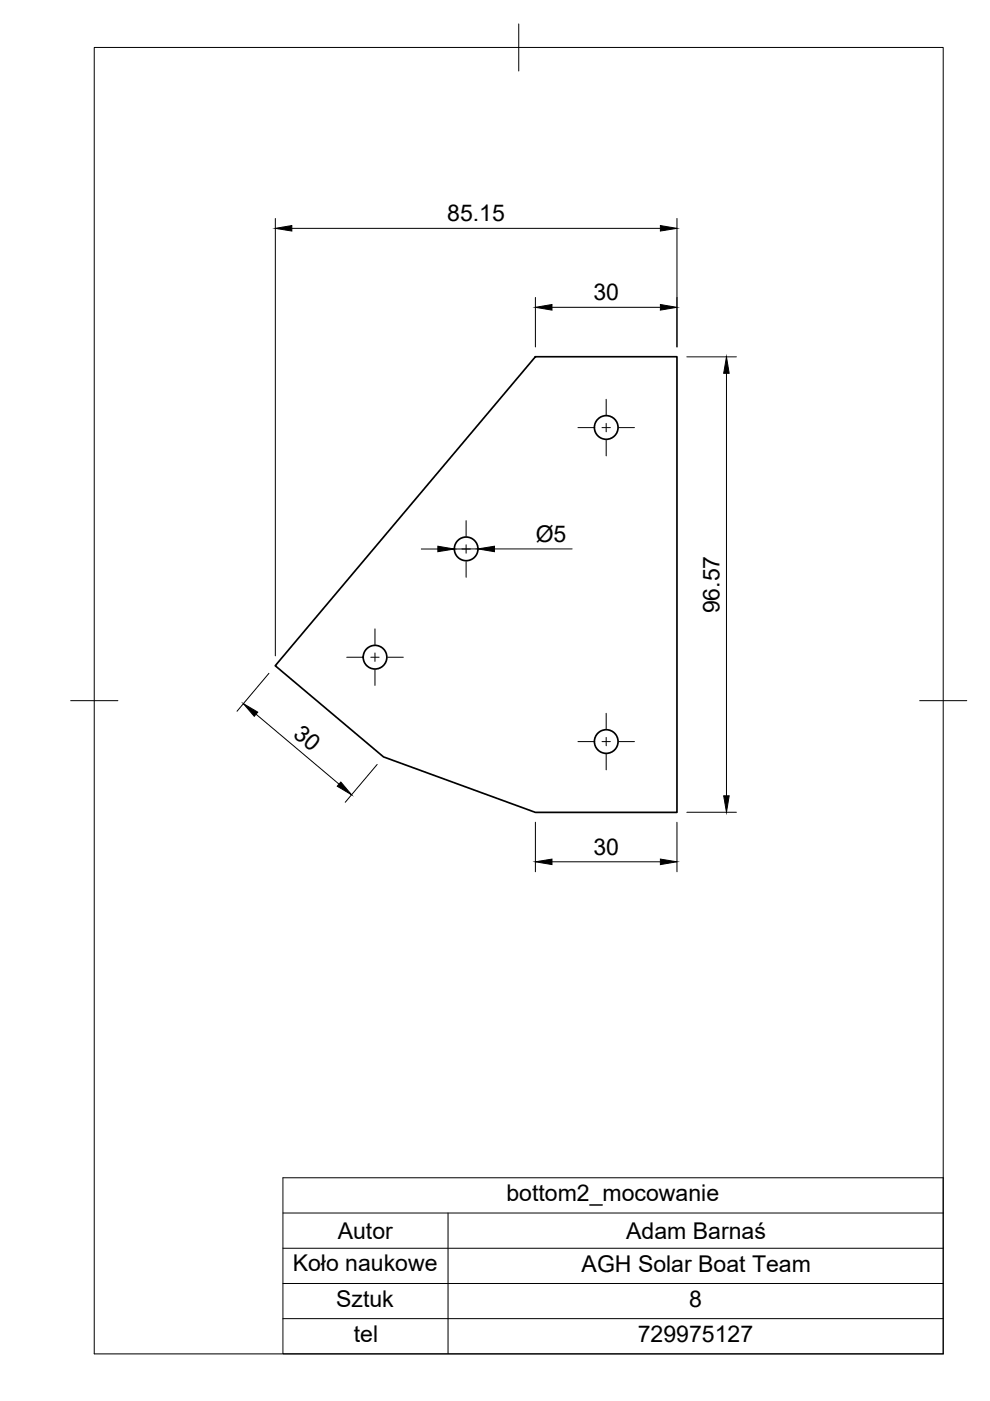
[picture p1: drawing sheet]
<svg xmlns="http://www.w3.org/2000/svg" width="210mm" height="297mm" viewBox="0 0 210 297" stroke-linecap="round" stroke-linejoin="round" font-family="sans-serif">
<!-- layer: Visible -->
<g fill="none" stroke="#000" stroke-width=".36">
<path d="M113.5 75.6h30v96.6h-30l-32.2-11.7-22.9-19.4z"/>
<circle cx="128.5" cy="90.6" r="2.51"/>
<circle cx="98.8" cy="116.4" r="2.51"/>
<circle cx="79.5" cy="139.3" r="2.51"/>
<circle cx="128.5" cy="157.2" r="2.51"/>
</g>
<!-- layer: BORDER -->
<path d="M20 10.1h180v276.9h-180zM110 5.1v10M15 148.6h10M195 148.6h10" fill="none" stroke="#000" stroke-width=".21"/>
<!-- layer: Smart Centers -->
<g fill="none" stroke="#000" stroke-width=".21">
<path d="M122.5 90.7h3.3M127.6 90.7h1.8M128.5 84.7v3.3M128.5 89.8v1.8M128.5 93.3v3.4M131.2 90.7h3.3M92.8 116.4h3.4M97.9 116.4h1.8M98.8 110.4v3.3M98.8 115.5v1.8M98.8 119.1v3.3M101.5 116.4h3.3"/>
<path d="M73.5 139.3h3.3M78.6 139.3h1.8M79.5 133.3v3.4M79.5 138.4v1.8M82.2 139.3h3.3M79.5 142v3.3M122.5 157.2h3.3M127.6 157.2h1.8M128.5 151.2v3.3M128.5 156.3v1.8M128.5 159.9v3.3M131.2 157.2h3.3"/>
</g>
<!-- layer: FD_Dimensions -->
<g fill="none" stroke="#000" stroke-width=".21">
<path d="M58.4 46.3v92.8M61.9 48.4h78.1M143.5 46.3v27.3M113.5 63.1v10.5M117 65.2h23M145.6 75.7h10.5M154 79.1v89.6M89.3 116.4h3.5M101.3 116.4h-5M104.8 116.4h16.5M54.3 151.4l17.6 14.9M57 142.8l-6.8 8"/>
<path d="M80 162.1l-6.8 8M113.5 174.3v10.5M143.5 174.3v10.5M145.6 172.2h10.5M117 182.7h23"/>
</g>
<path d="M58.4 48.4l3.5-.6v1.2zM140 47.8l3.5 .6-3.5 .6zM113.5 65.2l3.5-.6v1.2zM140 64.6l3.5 .6-3.5 .6zM154 75.7l.6 3.4h-1.2zM92.8 115.8l3.5 .6-3.5 .6zM101.3 116.4l3.5-.6v1.2zM51.6 149.2l3.1 1.8-.8 .9zM72.3 165.8l2.2 2.7-3-1.8zM153.4 168.7h1.2l-.6 3.5zM113.5 182.7l3.5-.6v1.2zM140 182.1l3.5 .6-3.5 .6z" fill="#000" stroke="#000" stroke-width=".21"/>
<!-- layer: Custom Tables -->
<path d="M60 249.7h140v37.3h-140zM60 257.2h140M95 257.2v29.8M60 264.7h140M60 272.1h140M60 279.6h140" fill="none" stroke="#000" stroke-width=".21"/>
<g font-size="4.9">
<text x="94.8" y="47">85.15</text>
<text x="125.8" y="63.7">30</text>
<text x="113.6" y="114.9">Ø5</text>
<text x="152.6" y="130.1" transform="rotate(-90 152.6 130.1)">96.57</text>
<text x="62" y="156" transform="rotate(40 62 156)">30</text>
<text x="125.8" y="181.3">30</text>
<text x="107.4" y="254.7">bottom2_mocowanie</text>
<text x="71.6" y="262.6">Autor</text>
<text x="132.8" y="262.6">Adam Barnaś</text>
<text x="62.1" y="269.5">Koło naukowe</text>
<text x="123.3" y="269.6">AGH Solar Boat Team</text>
<text x="71.3" y="277.1">Sztuk</text>
<text x="146.1" y="277">8</text>
<text x="75" y="284.5">tel</text>
<text x="135.2" y="284.5">729975127</text>
</g>
</svg>
